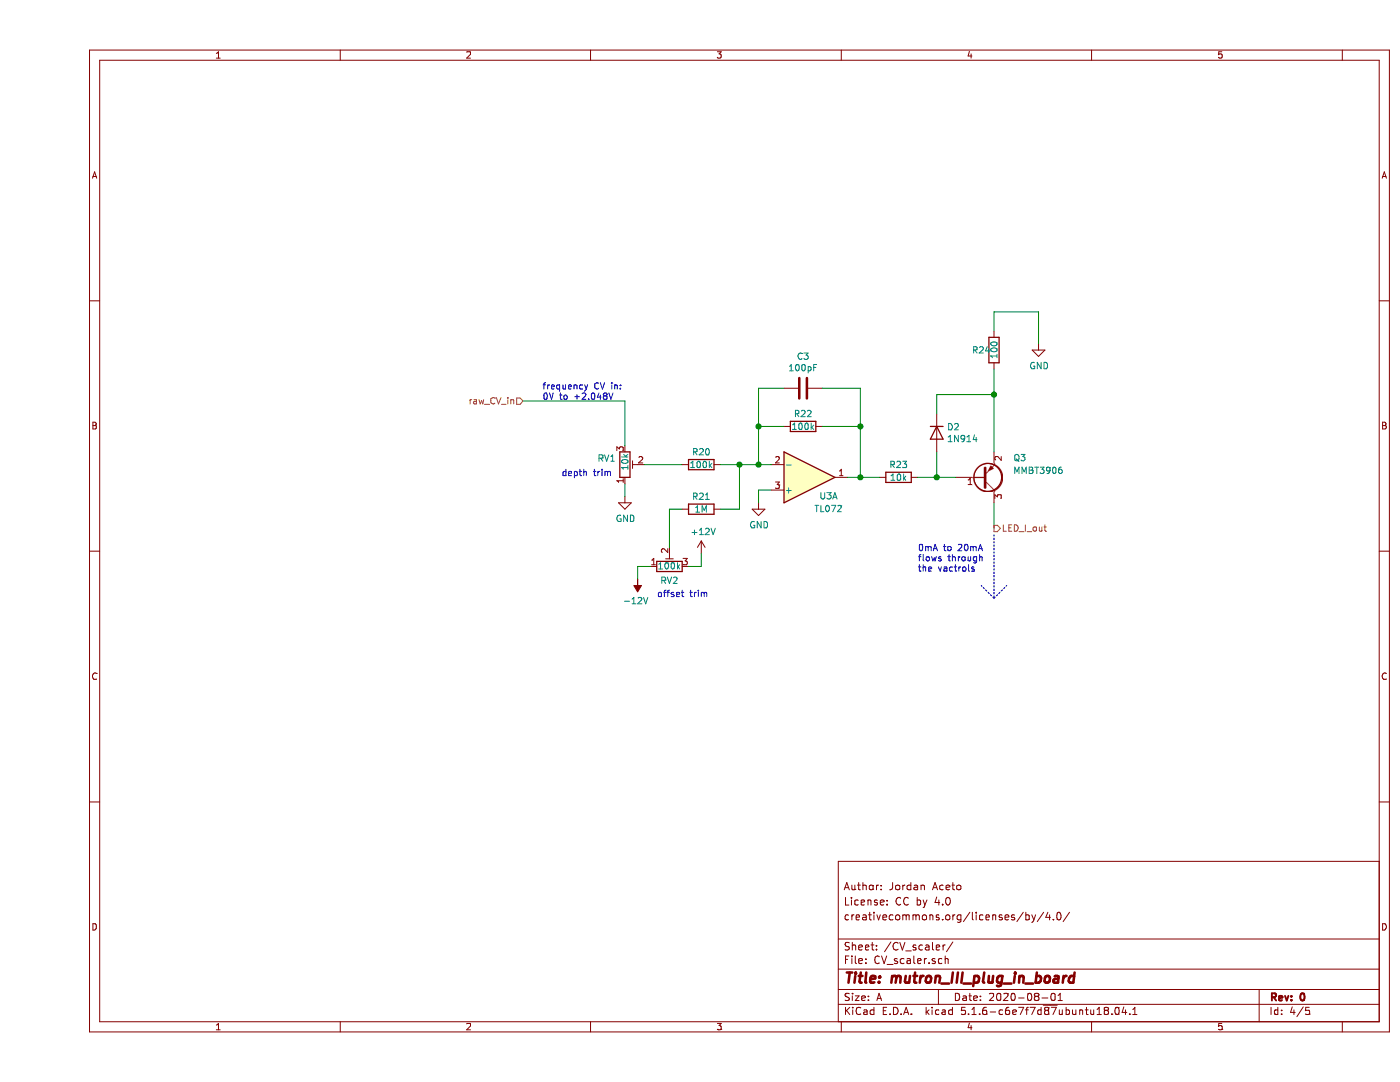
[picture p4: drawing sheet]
EESchema Schematic File Version 4
EELAYER 30 0
EELAYER END
$Descr A 11000 8500
encoding utf-8
Sheet 4 5
Title "mutron_III_plug_in_board"
Date "2020-08-01"
Rev "0"
Comp ""
Comment1 "creativecommons.org/licenses/by/4.0/"
Comment2 "License: CC by 4.0"
Comment3 "Author: Jordan Aceto"
Comment4 ""
$EndDescr
$Comp
L Amplifier_Operational:TL072 U?
U 1 1
P 6050 3750
AR Path="/5F2D4052" Ref="U?"  Part="1" 
AR Path="/5F27EC9D/5F2D4052" Ref="U3"  Part="1" 
F 0 "U3" H 6200 3900 50  0000 C CNN
F 1 "TL072" H 6200 4000 50  0000 C CNN
F 2 "Package_SO:SOIC-8_3.9x4.9mm_P1.27mm" H 6050 3750 50  0001 C CNN
F 3 "http://www.ti.com/lit/ds/symlink/tl071.pdf" H 6050 3750 50  0001 C CNN
	1    6050 3750
	1    0    0    1   
$EndComp
$Comp
L Device:R R?
U 1 1
P 6000 3350
AR Path="/5F2D4058" Ref="R?"  Part="1" 
AR Path="/5F27EC9D/5F2D4058" Ref="R22"  Part="1" 
F 0 "R22" V 5900 3350 50  0000 C CNN
F 1 "100k" V 6000 3350 50  0000 C CNN
F 2 "Resistor_SMD:R_0805_2012Metric_Pad1.15x1.40mm_HandSolder" V 5930 3350 50  0001 C CNN
F 3 "~" H 6000 3350 50  0001 C CNN
	1    6000 3350
	0    1    1    0   
$EndComp
Wire Wire Line
	5750 3650 5650 3650
Wire Wire Line
	5650 3650 5650 3350
Wire Wire Line
	5650 3350 5850 3350
Wire Wire Line
	6350 3750 6450 3750
Wire Wire Line
	6450 3750 6450 3350
Wire Wire Line
	6450 3350 6150 3350
$Comp
L Device:R R?
U 1 1
P 5200 3650
AR Path="/5F2D4064" Ref="R?"  Part="1" 
AR Path="/5F27EC9D/5F2D4064" Ref="R20"  Part="1" 
F 0 "R20" V 5100 3650 50  0000 C CNN
F 1 "100k" V 5200 3650 50  0000 C CNN
F 2 "Resistor_SMD:R_0805_2012Metric_Pad1.15x1.40mm_HandSolder" V 5130 3650 50  0001 C CNN
F 3 "~" H 5200 3650 50  0001 C CNN
	1    5200 3650
	0    1    1    0   
$EndComp
$Comp
L Device:R R?
U 1 1
P 5200 4000
AR Path="/5F2D406A" Ref="R?"  Part="1" 
AR Path="/5F27EC9D/5F2D406A" Ref="R21"  Part="1" 
F 0 "R21" V 5100 4000 50  0000 C CNN
F 1 "1M" V 5200 4000 50  0000 C CNN
F 2 "Resistor_SMD:R_0805_2012Metric_Pad1.15x1.40mm_HandSolder" V 5130 4000 50  0001 C CNN
F 3 "~" H 5200 4000 50  0001 C CNN
	1    5200 4000
	0    1    1    0   
$EndComp
$Comp
L power:GND #PWR?
U 1 1
P 5650 3950
AR Path="/5F2D4070" Ref="#PWR?"  Part="1" 
AR Path="/5F27EC9D/5F2D4070" Ref="#PWR018"  Part="1" 
F 0 "#PWR018" H 5650 3700 50  0001 C CNN
F 1 "GND" H 5655 3777 50  0000 C CNN
F 2 "" H 5650 3950 50  0001 C CNN
F 3 "" H 5650 3950 50  0001 C CNN
	1    5650 3950
	1    0    0    -1  
$EndComp
Wire Wire Line
	5650 3950 5650 3850
Wire Wire Line
	5650 3850 5750 3850
$Comp
L Device:R_POT_TRIM RV?
U 1 1
P 4600 3650
AR Path="/5F2D4078" Ref="RV?"  Part="1" 
AR Path="/5F27EC9D/5F2D4078" Ref="RV1"  Part="1" 
F 0 "RV1" H 4530 3604 50  0000 R CNN
F 1 "10k" V 4600 3700 50  0000 R CNN
F 2 "Potentiometer_THT:Potentiometer_Bourns_3296W_Vertical" H 4600 3650 50  0001 C CNN
F 3 "~" H 4600 3650 50  0001 C CNN
	1    4600 3650
	1    0    0    1   
$EndComp
$Comp
L Device:R_POT_TRIM RV?
U 1 1
P 4950 4450
AR Path="/5F2D407E" Ref="RV?"  Part="1" 
AR Path="/5F27EC9D/5F2D407E" Ref="RV2"  Part="1" 
F 0 "RV2" V 4835 4450 50  0000 C CNN
F 1 "100k" V 4950 4450 50  0000 C CNN
F 2 "Potentiometer_THT:Potentiometer_Bourns_3296W_Vertical" H 4950 4450 50  0001 C CNN
F 3 "~" H 4950 4450 50  0001 C CNN
	1    4950 4450
	0    -1   -1   0   
$EndComp
$Comp
L power:GND #PWR?
U 1 1
P 4600 3900
AR Path="/5F2D4084" Ref="#PWR?"  Part="1" 
AR Path="/5F27EC9D/5F2D4084" Ref="#PWR015"  Part="1" 
F 0 "#PWR015" H 4600 3650 50  0001 C CNN
F 1 "GND" H 4605 3727 50  0000 C CNN
F 2 "" H 4600 3900 50  0001 C CNN
F 3 "" H 4600 3900 50  0001 C CNN
	1    4600 3900
	1    0    0    -1  
$EndComp
Wire Wire Line
	4600 3900 4600 3800
Wire Wire Line
	4750 3650 5050 3650
Wire Wire Line
	5350 3650 5500 3650
Connection ~ 5650 3650
Wire Wire Line
	5350 4000 5500 4000
Wire Wire Line
	5500 4000 5500 3650
Connection ~ 5500 3650
Wire Wire Line
	5500 3650 5650 3650
Wire Wire Line
	5050 4000 4950 4000
Wire Wire Line
	4950 4000 4950 4300
$Comp
L power:+12V #PWR?
U 1 1
P 5200 4350
AR Path="/5F2D4094" Ref="#PWR?"  Part="1" 
AR Path="/5F27EC9D/5F2D4094" Ref="#PWR017"  Part="1" 
F 0 "#PWR017" H 5200 4200 50  0001 C CNN
F 1 "+12V" H 5215 4523 50  0000 C CNN
F 2 "" H 5200 4350 50  0001 C CNN
F 3 "" H 5200 4350 50  0001 C CNN
	1    5200 4350
	1    0    0    -1  
$EndComp
Wire Wire Line
	5200 4350 5200 4450
Wire Wire Line
	5200 4450 5100 4450
$Comp
L power:-12V #PWR?
U 1 1
P 4700 4550
AR Path="/5F2D409C" Ref="#PWR?"  Part="1" 
AR Path="/5F27EC9D/5F2D409C" Ref="#PWR016"  Part="1" 
F 0 "#PWR016" H 4700 4650 50  0001 C CNN
F 1 "-12V" H 4715 4723 50  0000 C CNN
F 2 "" H 4700 4550 50  0001 C CNN
F 3 "" H 4700 4550 50  0001 C CNN
	1    4700 4550
	-1   0    0    1   
$EndComp
Wire Wire Line
	4700 4550 4700 4450
Wire Wire Line
	4700 4450 4800 4450
$Comp
L Device:R R?
U 1 1
P 6750 3750
AR Path="/5F2D40A4" Ref="R?"  Part="1" 
AR Path="/5F27EC9D/5F2D40A4" Ref="R23"  Part="1" 
F 0 "R23" V 6650 3750 50  0000 C CNN
F 1 "10k" V 6750 3750 50  0000 C CNN
F 2 "Resistor_SMD:R_0805_2012Metric_Pad1.15x1.40mm_HandSolder" V 6680 3750 50  0001 C CNN
F 3 "~" H 6750 3750 50  0001 C CNN
	1    6750 3750
	0    1    1    0   
$EndComp
$Comp
L Diode:1N914 D?
U 1 1
P 7050 3400
AR Path="/5F2D40AA" Ref="D?"  Part="1" 
AR Path="/5F27EC9D/5F2D40AA" Ref="D2"  Part="1" 
F 0 "D2" V 7004 3479 50  0000 L CNN
F 1 "1N914" V 7095 3479 50  0000 L CNN
F 2 "Diode_SMD:D_SOD-123" H 7050 3225 50  0001 C CNN
F 3 "http://www.vishay.com/docs/85622/1n914.pdf" H 7050 3400 50  0001 C CNN
	1    7050 3400
	0    1    1    0   
$EndComp
$Comp
L Device:R R?
U 1 1
P 7500 2750
AR Path="/5F2D40B0" Ref="R?"  Part="1" 
AR Path="/5F27EC9D/5F2D40B0" Ref="R24"  Part="1" 
F 0 "R24" H 7400 2750 50  0000 C CNN
F 1 "100" V 7500 2750 50  0000 C CNN
F 2 "Resistor_SMD:R_0805_2012Metric_Pad1.15x1.40mm_HandSolder" V 7430 2750 50  0001 C CNN
F 3 "~" H 7500 2750 50  0001 C CNN
	1    7500 2750
	1    0    0    -1  
$EndComp
Wire Wire Line
	6600 3750 6450 3750
Connection ~ 6450 3750
Wire Wire Line
	6900 3750 7050 3750
Wire Wire Line
	7050 3550 7050 3750
Connection ~ 7050 3750
Wire Wire Line
	7050 3750 7200 3750
Wire Wire Line
	7050 3250 7050 3100
Wire Wire Line
	7050 3100 7500 3100
Wire Wire Line
	7500 3100 7500 3550
Wire Wire Line
	7500 2900 7500 3100
Connection ~ 7500 3100
$Comp
L power:GND #PWR?
U 1 1
P 7850 2700
AR Path="/5F2D40C7" Ref="#PWR?"  Part="1" 
AR Path="/5F27EC9D/5F2D40C7" Ref="#PWR019"  Part="1" 
F 0 "#PWR019" H 7850 2450 50  0001 C CNN
F 1 "GND" H 7855 2527 50  0000 C CNN
F 2 "" H 7850 2700 50  0001 C CNN
F 3 "" H 7850 2700 50  0001 C CNN
	1    7850 2700
	1    0    0    -1  
$EndComp
Wire Wire Line
	7850 2450 7500 2450
Wire Wire Line
	7500 2450 7500 2600
Wire Wire Line
	7850 2450 7850 2700
Wire Wire Line
	4600 3500 4600 3150
Wire Wire Line
	3800 3150 4600 3150
Text Notes 6900 4500 0    50   ~ 0
0mA to 20mA\nflows through \nthe vactrols
Text Notes 4100 3750 0    50   ~ 0
depth trim
Text Notes 4850 4700 0    50   ~ 0
offset trim
Text Notes 3950 3150 0    50   ~ 0
frequency CV in:\n0V to +2.048V
Wire Notes Line
	7500 4200 7500 4700
Wire Notes Line
	7500 4700 7600 4600
Wire Notes Line
	7500 4700 7400 4600
Wire Wire Line
	7500 4150 7500 3950
Text HLabel 3800 3150 0    50   Input ~ 0
raw_CV_in
Text HLabel 7500 4150 2    50   Output ~ 0
LED_I_out
$Comp
L Transistor_BJT:MMBT3906 Q3
U 1 1
P 7400 3750
F 0 "Q3" H 7650 3600 50  0000 L CNN
F 1 "MMBT3906" H 7650 3700 50  0000 L CNN
F 2 "Package_TO_SOT_SMD:SOT-23_Handsoldering" H 7600 3675 50  0001 L CIN
F 3 "https://www.fairchildsemi.com/datasheets/2N/2N3906.pdf" H 7400 3750 50  0001 L CNN
	1    7400 3750
	1    0    0    1   
$EndComp
$Comp
L Device:C C3
U 1 1
P 6000 3050
F 0 "C3" V 5748 3050 50  0000 C CNN
F 1 "100pF" V 5839 3050 50  0000 C CNN
F 2 "Capacitor_SMD:C_0805_2012Metric_Pad1.15x1.40mm_HandSolder" H 6038 2900 50  0001 C CNN
F 3 "~" H 6000 3050 50  0001 C CNN
	1    6000 3050
	0    1    1    0   
$EndComp
Wire Wire Line
	5850 3050 5650 3050
Wire Wire Line
	5650 3050 5650 3350
Connection ~ 5650 3350
Wire Wire Line
	6150 3050 6450 3050
Wire Wire Line
	6450 3050 6450 3350
Connection ~ 6450 3350
$EndSCHEMATC
